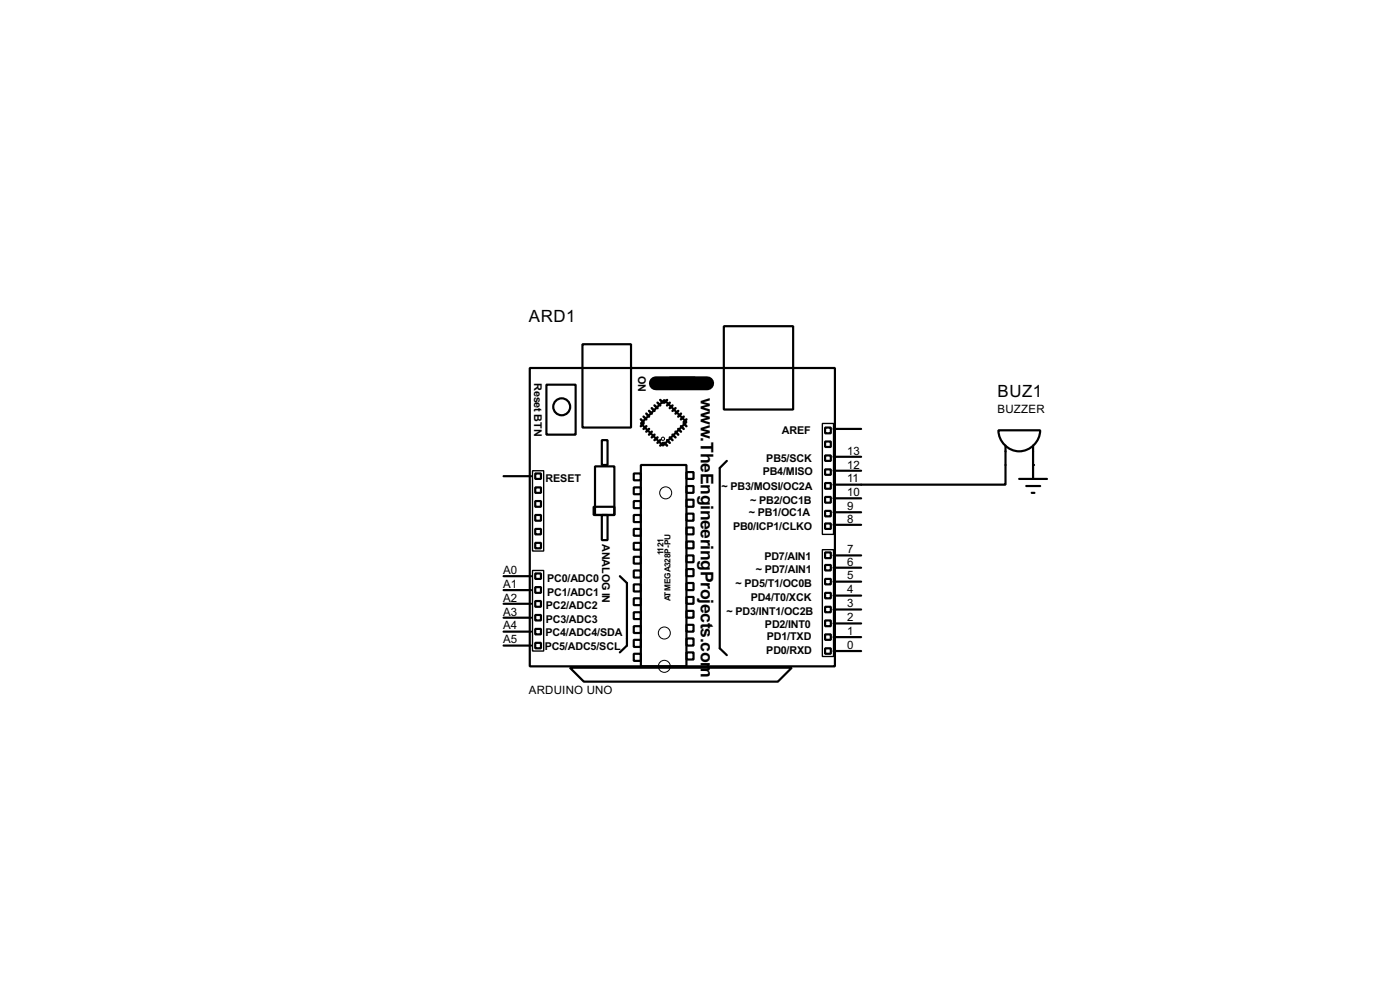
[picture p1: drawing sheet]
<svg xmlns="http://www.w3.org/2000/svg" width="256mm" height="180mm" viewBox="0 0 256 180" stroke-linecap="round" stroke-linejoin="round" font-family="sans-serif">
<circle cx="189.3" cy="85.1" r=".2" fill="#000"/>
<g fill="none" stroke="#000" stroke-width=".4">
<path d="M132.6 59.7h12.7v15.3h-12.7zM97.1 67.4h55.9v54.6h-55.9zM100.1 70.4h5.4v9.2h-5.4zM106.7 63h8.9v15.3h-8.9zM121.7 73.2l4.1 4.1-4.3 4.3-4.1-4.1zM122.7 69.1h4.6v2.1h-4.6zM151.2 78.3h1v1h-1zM152.7 78.5h5.1M182.9 78.8h7.7a3.8 3.8 0 0 1-3.9 3.8 3.8 3.8 0 0 1-3.8-3.8zM92.3 87.2h5M98.1 89.2h1v1h-1zM98.1 94.3h1v1h-1z"/>
<path d="M98.1 99.4h1v1h-1zM98.1 96.8h1v1h-1zM98.1 91.7h1v1.1h-1zM98.1 86.7h1v1h-1zM108.8 92.8h3.8v1.5h-3.8zM109 85.4h3.6v8.9h-3.6zM110.3 80.6h1v4.5h-1zM110.3 94.3h1v4.6h-1zM116.1 86.7h1.3v1.2h-1.3zM116.1 89.2h1.3v1.3h-1.3zM116.1 91.7h1.3v1.3h-1.3zM116.1 94.3h1.3v1.3h-1.3z"/>
<path d="M116.1 96.8h1.3v1.3h-1.3zM116.1 99.4h1.3v1.2h-1.3zM117.4 85.1h8.4v36.9h-8.4zM125.8 86.4h1.3v1.3h-1.3zM125.8 89h1.3v1.2h-1.3zM125.8 91.5h1.3v1.3h-1.3zM125.8 94h1.3v1.3h-1.3zM125.8 96.6h1.3v1.2h-1.3zM125.8 99.1h1.3v1.3h-1.3zM133.2 84.4l-1.3 1.3v33l1.3 1.2M151.2 83.4h1v1h-1zM151.2 85.9h1v1h-1z"/>
<path d="M151.2 88.4h1v1.1h-1zM151.2 91h1v1h-1zM151.2 93.5h1v1h-1zM151.2 80.8h1v1h-1zM151.2 95.8h1v1h-1zM152.7 96.1h5.1M152.7 93.8h5.1M152.7 91.2h5.1M152.7 86.2h5.1M152.7 83.6h5.1M184.2 81.6v7.1h-31.5M186.7 87.7h5.1"/>
<path d="M188 89h2.6M189 90.2h.5M189.3 81.6v6.1M92.3 118.2h5M92.3 115.6h5M92.3 113.1h5M92.3 110.5h5M92.3 108h5M92.3 105.5h5M98.1 105h1v1h-1zM98.1 107.5h1v1h-1zM98.1 110h1v1.1h-1z"/>
<path d="M98.1 112.6h1v1h-1zM98.1 115.1h1v1h-1zM98.1 117.7h1v1h-1zM113.6 105.5l1.3 1.2v11.5l-1.3 1.2M116.1 101.9h1.3v1.3h-1.3zM116.1 104.4h1.3v1.3h-1.3zM116.1 107h1.3v1.3h-1.3zM116.1 109.5h1.3v1.3h-1.3zM116.1 112.1h1.3v1.2h-1.3zM116.1 114.6h1.3v1.3h-1.3zM116.1 117.1h1.3v1.3h-1.3zM116.1 119.7h1.3v1.3h-1.3z"/>
<path d="M125.8 101.7h1.3v1.2h-1.3zM125.8 104.2h1.3v1.3h-1.3zM125.8 106.7h1.3v1.3h-1.3zM125.8 109.3h1.3v1.2h-1.3zM125.8 111.8h1.3v1.3h-1.3zM125.8 114.4h1.3v1.2h-1.3zM125.8 116.9h1.3v1.3h-1.3zM125.8 119.4h1.3v1.3h-1.3zM151.2 101.1h1v1.1h-1zM151.2 103.4h1v1h-1zM151.2 106h1v1h-1zM151.2 108.5h1v1h-1z"/>
<path d="M151.2 111.1h1v1h-1zM151.2 113.6h1v1h-1zM151.2 116.1h1v1h-1zM151.2 118.7h1v1h-1zM152.7 119.2h5.1M152.7 116.6h5.1M152.7 114.1h5.1M152.7 111.6h5.1M152.7 109h5.1M152.7 106.5h5.1M152.7 103.9h5.1M152.7 101.7h5.1"/>
<path d="M104.4 122.2h40.7l-2.6 2.6h-35.5z"/>
<circle cx="102.9" cy="74.5" r="1.55"/>
</g>
<path d="M120.2 70.2h9.4" fill="none" stroke="#000" stroke-width="2.6"/>
<g fill="none" stroke="#000" stroke-width=".45">
<path d="M117.4 76.8l.5 .5M117.9 76.3l.5 .5M117.9 77.5l-.5 .5M118.4 75.7l.5 .6M118.4 78l-.5 .5M118.9 75.2l.5 .5M118.9 78.5l-.5 .5M119.4 74.7l.5 .5M119.4 79l-.5 .6M119.9 74.2l.6 .5M119.9 79.6l-.5 .5M120.5 73.7l.5 .5"/>
<path d="M121 73.2l.5 .5M122.2 73.2l-.5 .5M122.7 73.7l-.5 .5M123.2 79.6l.6 .5M123.2 74.2l-.5 .5M123.8 79l.5 .6M123.8 74.7l-.6 .5M124.3 78.5l.5 .5M124.3 75.2l-.5 .5M124.8 78l.5 .5M124.8 75.7l-.5 .6M125.3 77.5l.5 .5"/>
<path d="M125.3 76.3l-.5 .5M125.8 76.8l-.5 .5M120.5 80.1l-.6 .5M121 80.6l-.5 .5M121.5 81.1l-.5 .5M121.7 81.1l.5 .5M122.2 80.6l.5 .5M122.7 80.1l.5 .5"/>
</g>
<g fill="none" stroke="#000" stroke-width=".18">
<circle cx="121.4" cy="80.3" r=".3"/>
<circle cx="121.9" cy="90.2" r="1.1"/>
<circle cx="121.7" cy="115.9" r="1.1"/>
<circle cx="121.7" cy="122" r="1.1"/>
</g>
<path d="M150.7 77.5h2v20.3h-2zM97.6 86.2h2v14.7h-2zM97.6 104.4h2v14.8h-2zM150.7 100.6h2v19.6h-2z" fill="none" stroke="#000" stroke-width=".25"/>
<g font-size="3.6">
<text x="128.4" y="72.8" transform="rotate(90 128.4 72.8)">w</text>
<text x="128.4" y="80.1" transform="rotate(90 128.4 80.1)">.TheEngineeringProjects.com</text>
</g>
<g font-size="3.5">
<text x="96.9" y="58.9">ARD1</text>
<text x="182.8" y="72.6">BUZ1</text>
</g>
<g font-size="2.4">
<text x="182.7" y="75.5">BUZZER</text>
<text x="155.2" y="83.2">13</text>
<text x="155.2" y="88.3">11</text>
<text x="155.2" y="85.7">12</text>
<text x="155.2" y="95.7">8</text>
<text x="155.2" y="93.4">9</text>
<text x="155.2" y="90.8">10</text>
<text x="155.2" y="101.2">7</text>
<text x="92.2" y="107.6">A1</text>
<text x="92.2" y="105.1">A0</text>
<text x="155.2" y="106.1">5</text>
<text x="155.2" y="103.5">6</text>
<text x="92.2" y="112.7">A3</text>
<text x="92.2" y="110.1">A2</text>
<text x="155.2" y="113.7">2</text>
<text x="155.2" y="111.2">3</text>
<text x="155.2" y="108.6">4</text>
<text x="92.2" y="117.8">A5</text>
<text x="92.2" y="115.2">A4</text>
<text x="155.2" y="118.8">0</text>
<text x="155.2" y="116.2">1</text>
<text x="96.9" y="127">ARDUINO UNO</text>
</g>
<g font-size="2.2">
<text x="97.9" y="70.2" transform="rotate(90 97.9 70.2)">Reset BTN</text>
<text x="116.9" y="68.7" transform="rotate(90 116.9 68.7)">ON</text>
<text x="143.2" y="79.5">AREF</text>
<text x="99.9" y="88.2">RESET</text>
<text x="132.2" y="89.7">~ PB3/MOSI/OC2A</text>
<text x="139.7" y="86.9">PB4/MISO</text>
<text x="140.4" y="84.6">PB5/SCK</text>
<text x="137.2" y="94.5">~ PB1/OC1A</text>
<text x="137.5" y="92.2">~ PB2/OC1B</text>
<text x="110.3" y="99.6" transform="rotate(90 110.3 99.6)">ANALOG IN</text>
<text x="134.3" y="97.1">PB0/ICP1/CLKO</text>
<text x="100.2" y="106.5">PC0/ADC0</text>
<text x="134.8" y="107.5">~ PD5/T1/OC0B</text>
<text x="138.5" y="104.9">~ PD7/AIN1</text>
<text x="140" y="102.4">PD7/AIN1</text>
<text x="100" y="111.5">PC2/ADC2</text>
<text x="100.2" y="109">PC1/ADC1</text>
<text x="133.1" y="112.6">~ PD3/INT1/OC2B</text>
<text x="137.5" y="110">PD4/T0/XCK</text>
<text x="99.8" y="118.9">PC5/ADC5/SCL</text>
<text x="99.9" y="116.4">PC4/ADC4/SDA</text>
<text x="100" y="114.1">PC3/ADC3</text>
<text x="140.1" y="114.9">PD2/INT0</text>
<text x="140.4" y="119.7">PD0/RXD</text>
<text x="140.5" y="117.1">PD1/TXD</text>
</g>
<g font-size="1.7">
<text x="121.6" y="101.6" transform="rotate(-90 121.6 101.6)">1121</text>
<text x="122.8" y="110.1" transform="rotate(-90 122.8 110.1)">ATMEGA328P-PU</text>
</g>
</svg>
